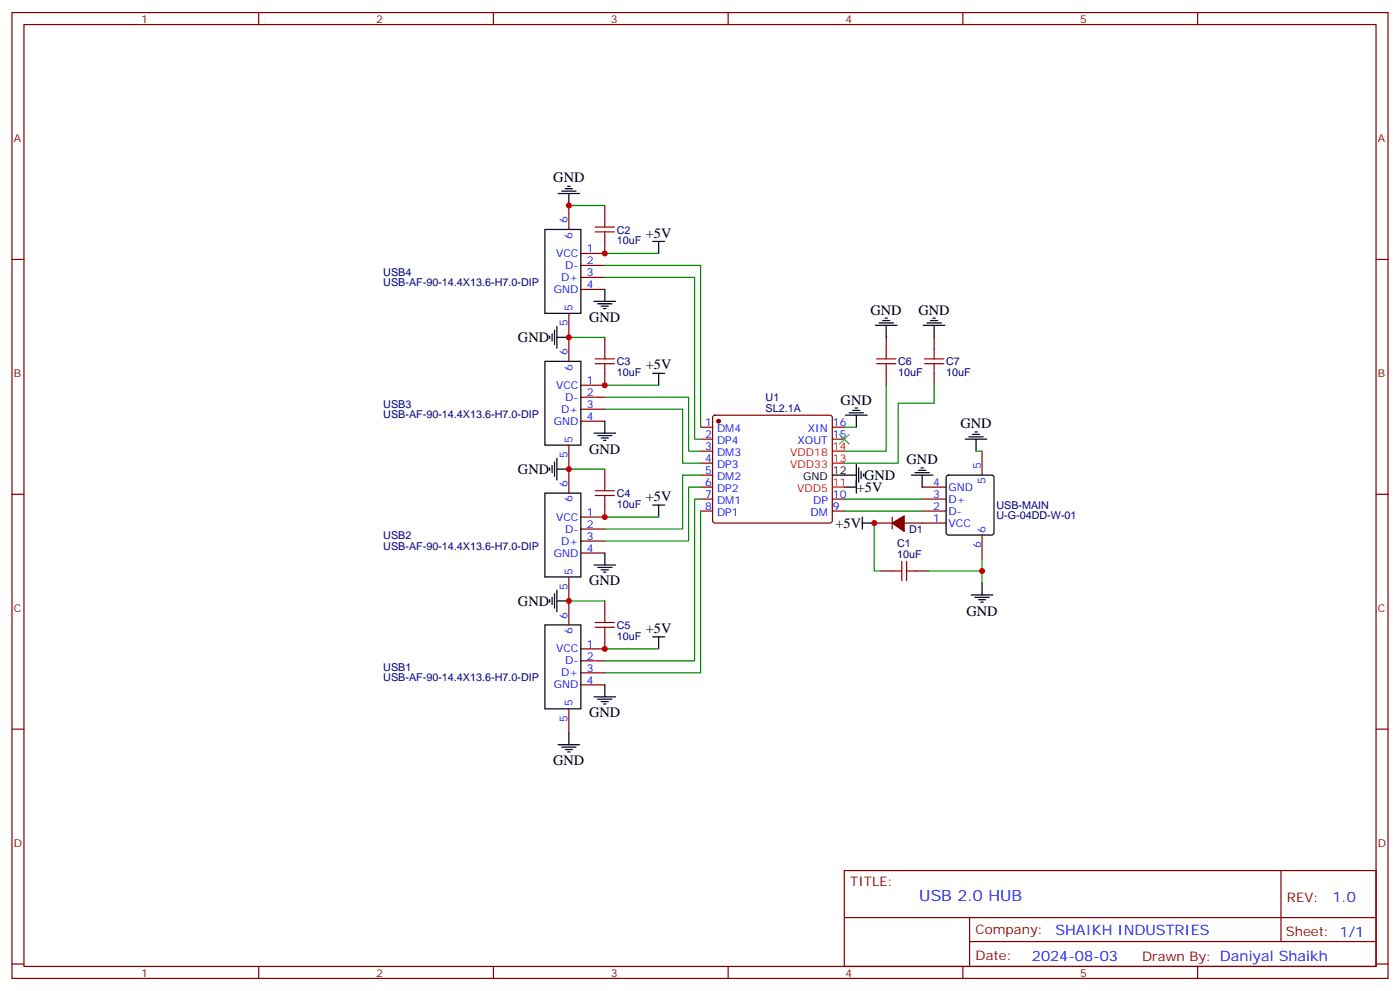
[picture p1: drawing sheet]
<svg xmlns="http://www.w3.org/2000/svg" width="412mm" height="292mm" viewBox="0 0 412 292" stroke-linecap="round" stroke-linejoin="round" font-family="sans-serif">
<g fill="none" stroke="#870000" stroke-width=".35">
<path d="M3.5 3.7h405.4v284.3h-405.4zM7.1 7.2h398.2v277.3h-398.2zM76.2 3.7v3.5M145.3 3.7v3.5M214.5 3.7v3.5M283.6 3.7v3.5M352.8 3.7v3.5M3.5 76.4h3.6M167.6 60.5v7.1M171.1 78.1h7.1M178.2 71.1v3.5h-7.1M178.2 60.5v3.5"/>
<path d="M405.3 76.4h3.6M167.6 92.3v14.1M171.1 81.7h7.1M171.1 85.2h7.1M178.2 99.3v3.5M261.1 99.3v3.5M275.2 99.3v3.5M171.1 116.9h7.1M178.2 109.9v3.5h-7.1M261.1 109.9v3.5M275.2 109.9v3.5M167.6 131.1v14.1"/>
<path d="M171.1 120.5h7.1M171.1 124h7.1M178.2 138.1v3.5M206.4 125.8h3.5M206.4 129.3h3.5M206.4 132.8h3.5M206.4 136.3h3.5M206.4 139.9h3.5M210.1 122.4l.5-.2h33.9l.5 .2 .2 .5v30.4l-.3 .5-.4 .2h-33.9l-.5-.2-.2-.5v-30.4zM245.2 125.8h3.5M245.2 129.3h3.5M289.3 132.8v7.1"/>
<path d="M3.5 145.5h3.6M171.1 155.8h7.1M171.1 159.3h7.1M178.2 148.7v3.5h-7.1M206.4 143.4h3.5M206.4 146.9h3.5M206.4 150.5h3.5M245.2 146.9h3.5M245.2 150.5h3.5M257.5 154h5.3M262.8 152.2v3.6M266.3 154h12.4"/>
<path d="M271.6 143.4h7.1M271.6 146.9h7.1M271.6 150.5h7.1M289.3 157.5v7.1M405.3 145.5h3.6M167.6 169.9v14.1M171.1 162.8h7.1M178.2 176.9v3.5M259.3 168.1h3.5M269.9 168.1h3.5M171.1 194.6h7.1M171.1 198.1h7.1"/>
<path d="M178.2 187.5v3.5h-7.1M3.5 214.7h3.6M167.6 208.7v7M171.1 201.6h7.1M405.3 214.7h3.6M248.7 256.3h156.6v28.2h-156.6zM377.3 256.3v20.9M248.7 270.1h156.5M285.6 277.2h119.6M285.6 270.1v14.2M3.5 283.8h3.6M76.2 284.5v3.5"/>
<path d="M145.3 284.5v3.5M214.5 284.5v3.5M283.6 284.5v3.5M352.8 284.5v3.5M405.3 283.8h3.6"/>
</g>
<g fill="none" stroke="#000" stroke-width=".35">
<path d="M164.4 57h6.3M165.5 56.3h4.2M166.5 55.6h2.1M167.2 54.9h.7M167.6 57v3.5M160.5 67.6h10.6v24.7h-10.6zM192.3 71.1h3.5M194 71.1v3.5M161.9 99v.7M162.6 98.2v2.2M163.3 97.2v4.2M164 96.1v6.4"/>
<path d="M164 99.3h3.6M175 88.7h6.3M176 89.4h4.3M177.1 90.1h2.1M177.8 90.8h.7M178.2 85.2v3.5M257.9 95.8h6.3M258.9 95.1h4.3M260 94.4h2.1M260.7 93.7h.7M261.1 95.8v3.5M272 95.8h6.3"/>
<path d="M273 95.1h4.3M274.1 94.4h2.1M274.8 93.7h.7M275.2 95.8v3.5M160.5 106.4h10.6v24.7h-10.6zM192.3 109.9h3.5M194 109.9v3.5M161.9 137.8v.7M162.6 137.1v2.1M163.3 136v4.2M164 134.9v6.4M164 138.1h3.6"/>
<path d="M175 127.5h6.3M176 128.2h4.3M177.1 128.9h2.1M177.8 129.6h.7M178.2 124v3.5M245.2 139.9h7M249.1 122.2h6.3M250.1 121.5h4.3M251.2 120.8h2.1M251.9 120.1h.7M252.2 122.2v3.6M252.2 136.7v8.5"/>
<path d="M252.9 137.8v4.2M253.6 138.8v2.1M254.4 139.5v.7M268.5 139.9h6.3M269.5 139.2h4.3M270.6 138.5h2.1M271.3 137.8h.7M271.6 139.9v3.5M284.3 129.3h6.4M285.4 128.6h4.2M286.5 127.9h2.1M287.2 127.2h.7"/>
<path d="M287.5 129.3v3.5M160.5 145.2h10.6v24.7h-10.6zM192.3 148.7h3.5M194 148.7v3.5M248.7 143.4h3.5M254 154h3.5M254 152.2v3.6M278.9 140.1l.5-.2h12.7l.5 .2 .2 .5v16.2l-.2 .5-.5 .2h-12.7l-.5-.2-.2-.5v-16.2zM161.9 176.6v.7M162.6 175.9v2.1M163.3 174.8v4.2M164 176.9h3.6"/>
<path d="M164 173.7v6.4M175 166.3h6.3M176 167h4.3M177.1 167.7h2.1M177.8 168.5h.7M178.2 162.8v3.5M286.1 175.2h6.4M287.2 175.9h4.2M288.2 176.6h2.1M288.9 177.3h.7M289.3 171.6v3.6M160.5 184h10.6v24.7h-10.6z"/>
<path d="M192.3 187.5h3.5M194 187.5v3.5M164.4 219.3h6.3M165.5 220h4.2M167.6 215.7v3.6M175 205.1h6.3M176 205.8h4.3M177.1 206.6h2.1M177.8 207.3h.7M178.2 201.6v3.5M166.5 220.7h2.1M167.2 221.4h.7"/>
</g>
<g fill="#870000" stroke="#870000" stroke-width=".35">
<path d="M262.8 154l3.5-2.1v4.6z"/>
<circle cx="211.7" cy="124" r=".53"/>
</g>
<path d="M245.2 136.3h3.5M245.2 132.8h3.5M245.2 143.4h3.5" fill="none" stroke="#f00" stroke-width=".35"/>
<g fill="none" stroke="#008700" stroke-width=".35">
<path d="M167.6 60.5h10.6M178.2 78.1h28.2v47.7M178.2 74.6h15.8M167.6 99.3h10.6M178.2 81.7h26.4v47.6h1.8M178.2 116.9h24.6v15.9h3.6M178.2 113.4h15.8M261.1 113.4v19.4h-12.4M275.2 113.4v5.3h-10.6v17.6h-15.9M167.6 138.1h10.6M178.2 120.5h22.9v15.8h5.3M206.4 139.9h-5.3v15.9h-22.9"/>
<path d="M248.7 125.8h3.5M287.5 132.8h1.8M178.2 152.2h15.8M206.4 143.4h-3.6v15.9h-24.6M206.4 146.9h-1.8v47.7h-26.4M206.4 150.5v47.6h-28.2M248.7 146.9h22.9M248.7 150.5h22.9M257.5 154v14.1h1.8M167.6 176.9h10.6M273.4 168.1h15.9M289.3 164.6v7"/>
<path d="M178.2 191h15.8"/>
</g>
<g fill="none" stroke="#a10000" stroke-width=".35">
<path d="M175.3 68.3h5.7M175.3 66.9h5.7M178.2 64v2.9M178.2 68.3v2.8M175.3 105.7h5.7M175.3 107.1h5.7M178.2 102.8v2.9M178.2 107.1v2.8M258.2 105.7h5.7M258.2 107.1h5.7M261.1 102.8v2.9M261.1 107.1v2.8"/>
<path d="M272.3 105.7h5.7M272.3 107.1h5.7M275.2 102.8v2.9M275.2 107.1v2.8M175.3 144.5h5.7M175.3 145.9h5.7M178.2 141.6v2.9M178.2 145.9v2.8M262.8 168.1h2.8M265.6 165.3v5.6M267.1 168.1h2.8M267.1 165.3v5.6"/>
<path d="M175.3 183.3h5.7M175.3 184.7h5.7M178.2 180.4v2.9M178.2 184.7v2.8"/>
</g>
<path d="M247.3 127.9l2.8 2.8M250.1 127.9l-2.8 2.8" fill="none" stroke="#3c3" stroke-width=".35"/>
<g fill="#c00">
<circle cx="167.6" cy="176.9" r=".88"/>
<circle cx="167.6" cy="99.3" r=".88"/>
<circle cx="167.6" cy="138.1" r=".88"/>
<circle cx="257.5" cy="154" r=".88"/>
<circle cx="289.3" cy="168.1" r=".88"/>
<circle cx="167.6" cy="60.5" r=".88"/>
<circle cx="178.2" cy="191" r=".88"/>
<circle cx="178.2" cy="152.2" r=".88"/>
<circle cx="178.2" cy="113.4" r=".88"/>
<circle cx="178.2" cy="74.6" r=".88"/>
</g>
<text font-size="4.6" fill="#00f" x="270.8" y="265.3">USB 2.0 HUB</text>
<g font-size="4.2">
<text x="163" y="53.7">GND</text>
<text x="190.2" y="70">+5V</text>
<text x="173.6" y="94.8">GND</text>
<text x="256.4" y="92.6">GND</text>
<text x="270.6" y="92.6">GND</text>
<text x="152.6" y="100.7">GND</text>
<text x="190.2" y="108.8">+5V</text>
<text x="247.6" y="119.1">GND</text>
<text x="282.9" y="126.1">GND</text>
<text x="173.6" y="133.7">GND</text>
<text x="267.1" y="136.6">GND</text>
<text x="152.6" y="139.5">GND</text>
<text x="254.5" y="141.3">GND</text>
<text x="190.2" y="147.6">+5V</text>
<text x="252.4" y="144.8">+5V</text>
<text x="246.1" y="155.4">+5V</text>
<text x="173.5" y="172.3">GND</text>
<text x="152.6" y="178.3">GND</text>
<text x="284.7" y="181.2">GND</text>
<text x="190.2" y="186.4">+5V</text>
<text x="173.5" y="211.1">GND</text>
<text x="163" y="225.2">GND</text>
</g>
<g font-size="4.2" fill="#00f">
<text x="392.5" y="265.6">1.0</text>
<text x="310.9" y="275.1">SHAIKH INDUSTRIES</text>
<text x="304" y="282.9">2024-08-03</text>
</g>
<g font-size="3.9" fill="#800">
<text x="250.5" y="260.9">TITLE:</text>
<text x="379.1" y="265.6">REV:</text>
<text x="287.4" y="275.1">Company:</text>
<text x="378.7" y="275.7">Sheet: 1/1</text>
<text x="287.4" y="282.8">Date:</text>
<text x="336.4" y="282.8">Drawn By: Daniyal Shaikh</text>
</g>
<g font-size="3.2" fill="#800">
<text x="41.6" y="6.7">1</text>
<text x="110.8" y="6.7">2</text>
<text x="179.9" y="6.7">3</text>
<text x="249.1" y="6.7">4</text>
<text x="318.2" y="6.7">5</text>
<text x="4.1" y="41.8">A</text>
<text x="405.9" y="41.8">A</text>
<text x="4.1" y="110.9">B</text>
<text x="405.9" y="110.9">B</text>
<text x="4.1" y="180.1">C</text>
<text x="405.9" y="180.1">C</text>
<text x="4.1" y="249.2">D</text>
<text x="405.9" y="249.2">D</text>
<text x="41.6" y="287.5">1</text>
<text x="110.8" y="287.5">2</text>
<text x="179.9" y="287.5">3</text>
<text x="249.1" y="287.5">4</text>
<text x="318.2" y="287.5">5</text>
</g>
<g font-size="3.2" fill="#00f">
<text x="167.2" y="65.8" transform="rotate(-90 167.2 65.8)">6</text>
<text x="168.6" y="70.3" transform="rotate(-90 168.6 70.3)">6</text>
<text x="163.8" y="75.7">VCC</text>
<text x="172.9" y="74.3">1</text>
<text x="172.9" y="77.8">2</text>
<text x="165.4" y="82.7">D+</text>
<text x="166.5" y="79.2">D-</text>
<text x="172.9" y="81.3">3</text>
<text x="163.1" y="86.3">GND</text>
<text x="172.9" y="84.8">4</text>
<text x="168.6" y="91.5" transform="rotate(-90 168.6 91.5)">5</text>
<text x="167.2" y="96" transform="rotate(-90 167.2 96)">5</text>
<text x="167.2" y="104.6" transform="rotate(-90 167.2 104.6)">6</text>
<text x="168.6" y="109.1" transform="rotate(-90 168.6 109.1)">6</text>
<text x="172.9" y="113.1">1</text>
<text x="163.8" y="114.5">VCC</text>
<text x="166.5" y="118">D-</text>
<text x="172.9" y="116.6">2</text>
<text x="163.1" y="125.1">GND</text>
<text x="165.4" y="121.5">D+</text>
<text x="172.9" y="120.1">3</text>
<text x="172.9" y="123.6">4</text>
<text x="207.7" y="125.4">1</text>
<text x="245.4" y="125.4">16</text>
<text x="168.6" y="130.4" transform="rotate(-90 168.6 130.4)">5</text>
<text x="207.7" y="128.9">2</text>
<text x="211.2" y="127.2">DM4</text>
<text x="211.2" y="130.7">DP4</text>
<text x="234.9" y="130.7">XOUT</text>
<text x="238" y="127.2">XIN</text>
<text x="245.4" y="128.9">15</text>
<text x="167.2" y="134.8" transform="rotate(-90 167.2 134.8)">5</text>
<text x="207.7" y="132.5">3</text>
<text x="207.7" y="136">4</text>
<text x="211.2" y="134.2">DM3</text>
<text x="211.2" y="137.8">DP3</text>
<text x="167.2" y="143.4" transform="rotate(-90 167.2 143.4)">6</text>
<text x="207.7" y="139.5">5</text>
<text x="207.7" y="143.1">6</text>
<text x="211.2" y="141.3">DM2</text>
<text x="274.9" y="143.1">4</text>
<text x="288.9" y="138.1" transform="rotate(-90 288.9 138.1)">5</text>
<text x="290.3" y="142.6" transform="rotate(-90 290.3 142.6)">5</text>
<text x="168.6" y="147.9" transform="rotate(-90 168.6 147.9)">6</text>
<text x="207.7" y="146.6">7</text>
<text x="211.2" y="144.8">DP2</text>
<text x="211.2" y="148.3">DM1</text>
<text x="239.5" y="148.3">DP</text>
<text x="245.4" y="146.6">10</text>
<text x="274.9" y="146.6">3</text>
<text x="279.4" y="144.5">GND</text>
<text x="279.4" y="148">D+</text>
<text x="163.8" y="153.3">VCC</text>
<text x="172.9" y="151.9">1</text>
<text x="172.9" y="155.4">2</text>
<text x="207.7" y="150.1">8</text>
<text x="211.2" y="151.9">DP1</text>
<text x="238.8" y="151.9">DM</text>
<text x="245.4" y="150.1">9</text>
<text x="274.9" y="150.1">2</text>
<text x="274.9" y="153.6">1</text>
<text x="279.4" y="151.5">D-</text>
<text x="279.4" y="155">VCC</text>
<text x="165.4" y="160.3">D+</text>
<text x="166.5" y="156.8">D-</text>
<text x="172.9" y="158.9">3</text>
<text x="288.9" y="161.3" transform="rotate(-90 288.9 161.3)">6</text>
<text x="290.3" y="156.8" transform="rotate(-90 290.3 156.8)">6</text>
<text x="163.1" y="163.9">GND</text>
<text x="172.9" y="162.5">4</text>
<text x="167.2" y="173.6" transform="rotate(-90 167.2 173.6)">5</text>
<text x="168.6" y="169.2" transform="rotate(-90 168.6 169.2)">5</text>
<text x="167.2" y="182.2" transform="rotate(-90 167.2 182.2)">6</text>
<text x="168.6" y="186.7" transform="rotate(-90 168.6 186.7)">6</text>
<text x="172.9" y="190.7">1</text>
<text x="163.8" y="192.1">VCC</text>
<text x="166.5" y="195.6">D-</text>
<text x="172.9" y="194.2">2</text>
<text x="172.9" y="197.7">3</text>
<text x="163.1" y="202.7">GND</text>
<text x="165.4" y="199.1">D+</text>
<text x="172.9" y="201.3">4</text>
<text x="168.6" y="208" transform="rotate(-90 168.6 208)">5</text>
<text x="167.2" y="212.4" transform="rotate(-90 167.2 212.4)">5</text>
</g>
<g font-size="3.2" fill="#000080">
<text x="181.7" y="71.9">10uF</text>
<text x="181.7" y="68.8">C2</text>
<text x="112.9" y="81.2">USB4</text>
<text x="112.9" y="84.2">USB-AF-90-14.4X13.6-H7.0-DIP</text>
<text x="181.7" y="107.5">C3</text>
<text x="264.6" y="107.5">C6</text>
<text x="278.7" y="107.5">C7</text>
<text x="181.7" y="110.7">10uF</text>
<text x="264.6" y="110.7">10uF</text>
<text x="278.7" y="110.7">10uF</text>
<text x="112.9" y="120">USB3</text>
<text x="225.5" y="118">U1</text>
<text x="112.9" y="123">USB-AF-90-14.4X13.6-H7.0-DIP</text>
<text x="225.5" y="121.2">SL2.1A</text>
<text x="181.7" y="149.5">10uF</text>
<text x="181.7" y="146.3">C4</text>
<text x="293.5" y="149.8">USB-MAIN</text>
<text x="293.5" y="152.9">U-G-04DD-W-01</text>
<text x="112.9" y="161.8">USB-AF-90-14.4X13.6-H7.0-DIP</text>
<text x="112.9" y="158.8">USB2</text>
<text x="264.2" y="161.1">C1</text>
<text x="267.8" y="156.9">D1</text>
<text x="264.2" y="164.2">10uF</text>
<text x="181.7" y="185.1">C5</text>
<text x="181.7" y="188.3">10uF</text>
<text x="112.9" y="197.6">USB1</text>
<text x="112.9" y="200.6">USB-AF-90-14.4X13.6-H7.0-DIP</text>
</g>
<g font-size="3.2" fill="#f00">
<text x="232.8" y="137.8">VDD33</text>
<text x="232.8" y="134.2">VDD18</text>
<text x="245.4" y="136">13</text>
<text x="245.4" y="132.5">14</text>
<text x="245.4" y="143.1">11</text>
<text x="234.8" y="144.8">VDD5</text>
</g>
<g font-size="3.2">
<text x="236.6" y="141.3">GND</text>
<text x="245.4" y="139.5">12</text>
</g>
</svg>
